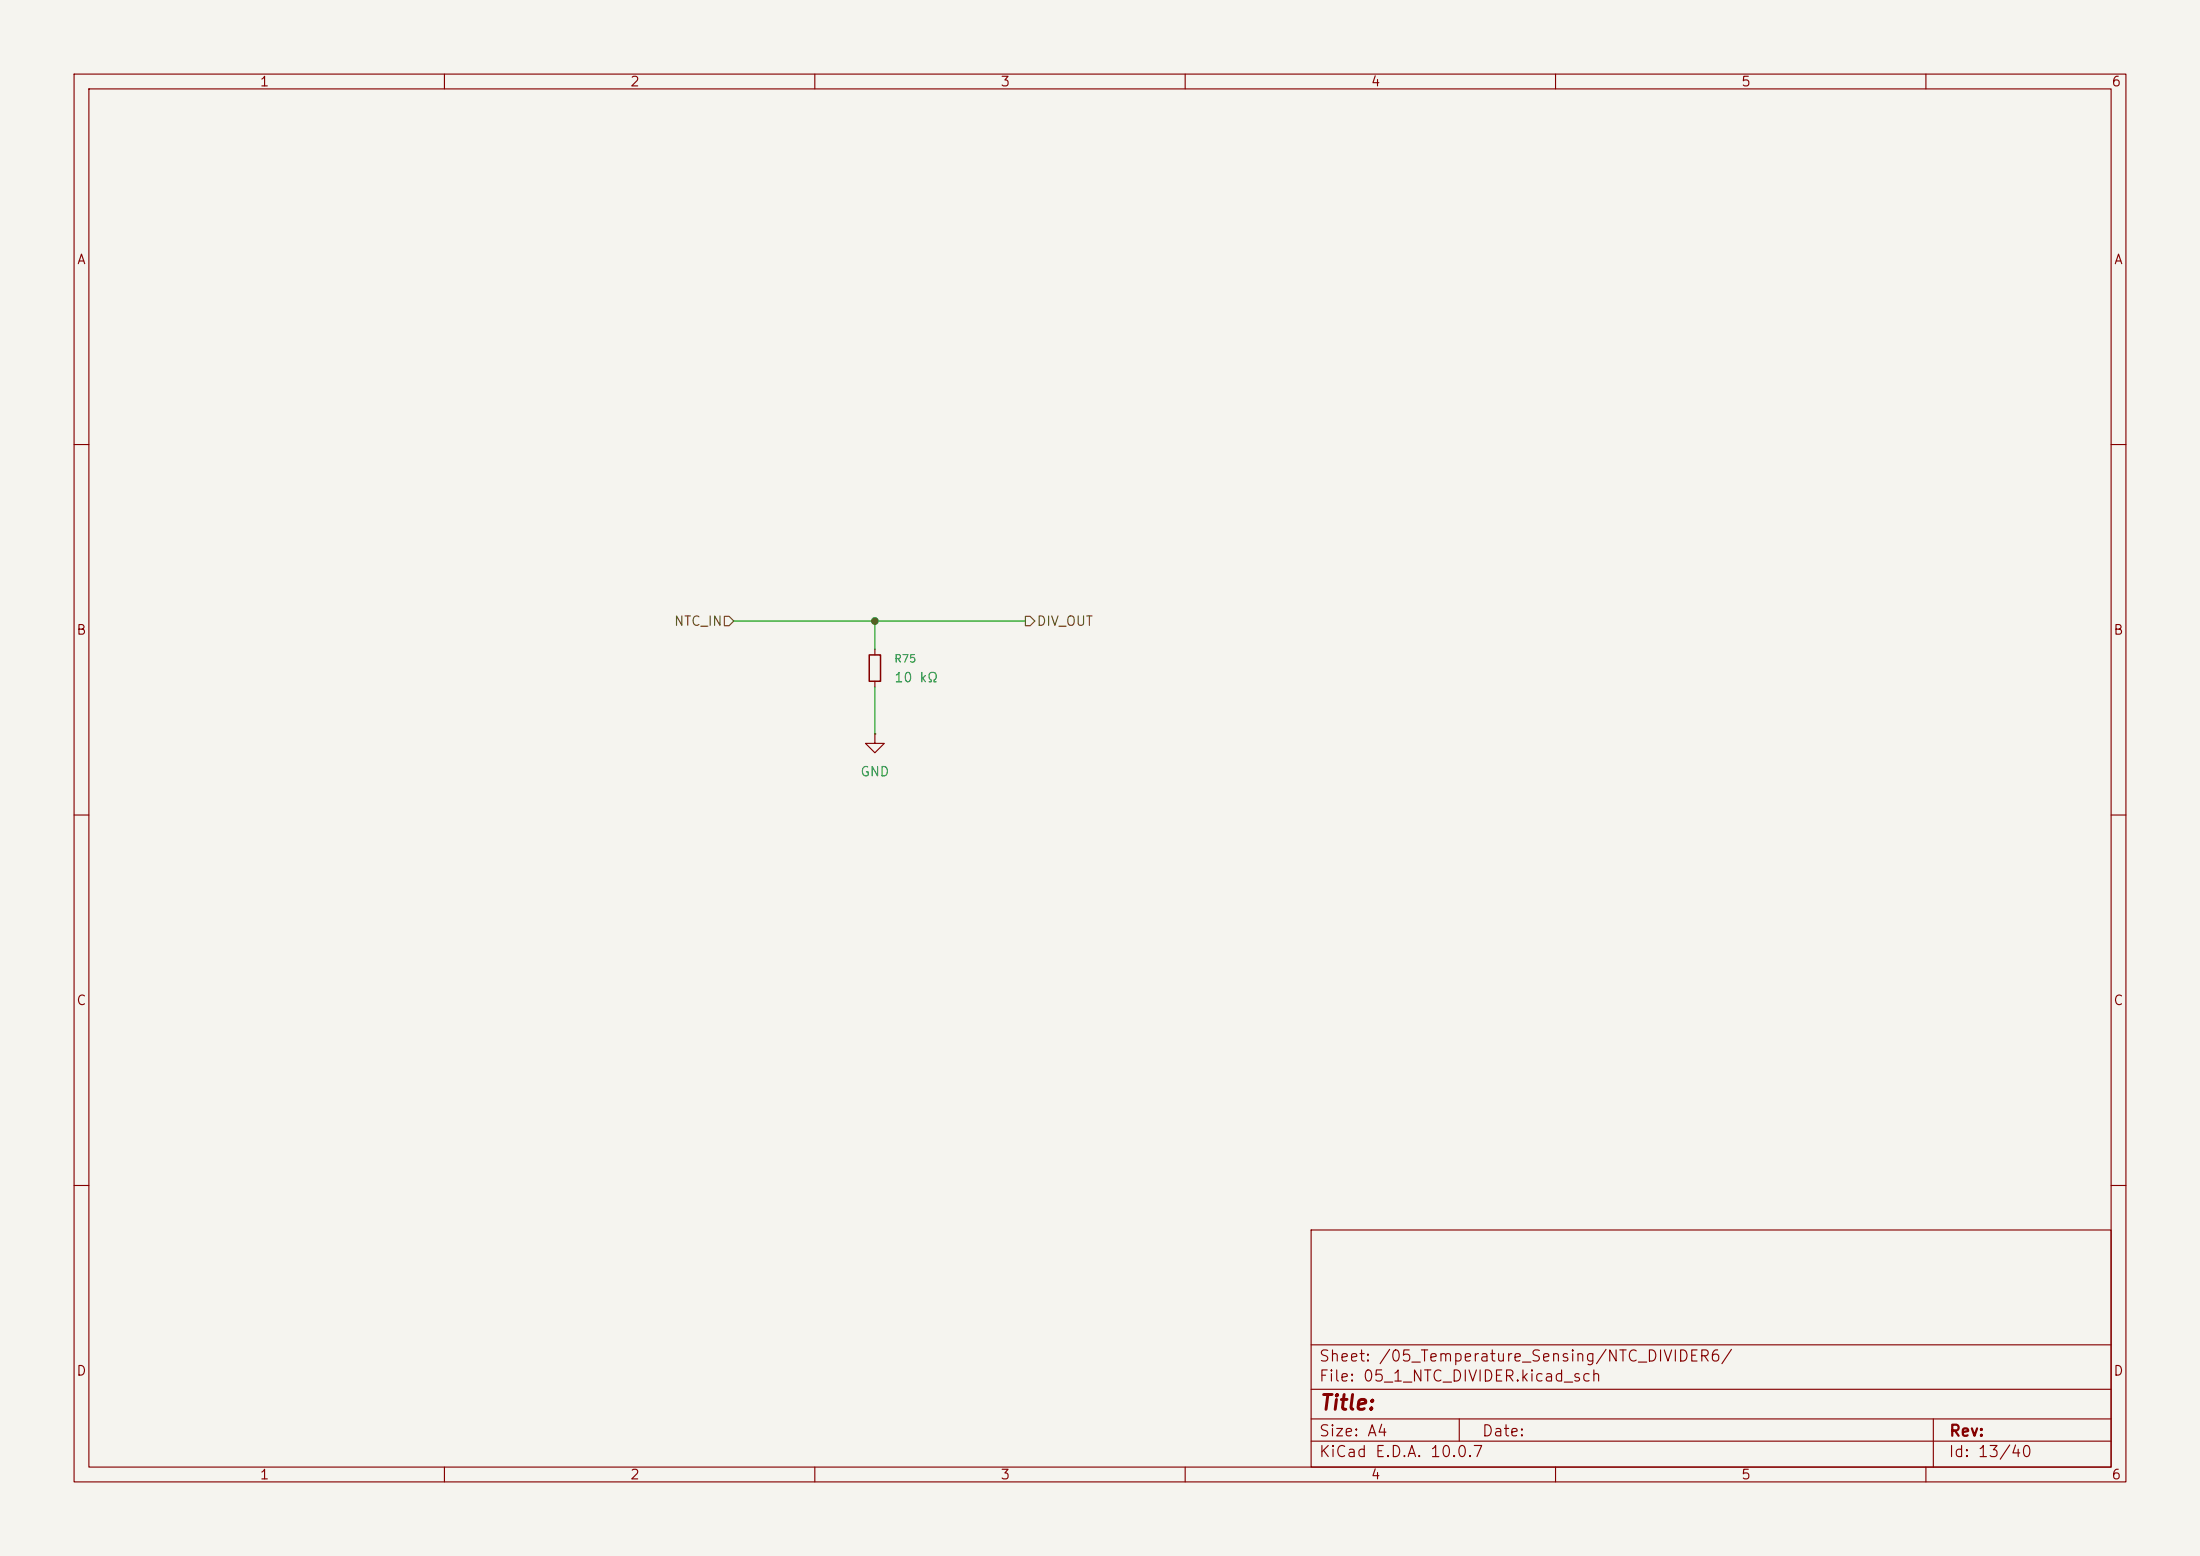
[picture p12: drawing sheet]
<svg xmlns="http://www.w3.org/2000/svg" width="297mm" height="210mm" viewBox="0 0 297 210" stroke-linecap="round" stroke-linejoin="round" font-family="sans-serif">
<path d="M0 0h297v210h-297z" fill="#f5f4ef" stroke="#f5f4ef" stroke-width=".14"/>
<g fill="none" stroke="#840000" stroke-width=".15">
<path d="M10 10h277v190h-277zM12 12h273v186h-273zM60 10v2M110 10v2M160 10v2M210 10v2M260 10v2M10 60h2M285 60h2M118.1 99.1v1.2h1.3l-1.3 1.3-1.3-1.3h1.3M118.1 99.1h.1M118.1 87.6v.8"/>
<path d="M118.1 91.9v.8M10 110h2M285 110h2M10 160h2M177 166h108v32h-108zM285 160h2M60 198v2M110 198v2M160 198v2M177 194.5h108M177 191.5h108M177 187.5h108"/>
<path d="M177 181.5h108M197 191.5v3M210 198v2M260 198v2M261 191.5v6.5"/>
</g>
<path d="M117.3 88.4h1.6v3.5h-1.6z" fill="none" stroke="#840000" stroke-width=".2"/>
<path d="M97.8 83.2h.6l.7 .6-.7 .7h-.6zM138.4 83.2h.7l.6 .6-.6 .7h-.7z" fill="none" stroke="#725600" stroke-width=".15"/>
<path d="M99.1 83.8h39.3M118.1 83.8v3.8M118.1 92.7v6.4" fill="none" stroke="#009600" stroke-width=".15"/>
<circle cx="118.1" cy="83.8" r=".46" fill="#009600" stroke="#009600" stroke-width=".14"/>
<text font-size="2" fill="#840000" x="178" y="190.8">Title:</text>
<g font-size="1.5" fill="#840000">
<text x="178" y="184.1">Sheet: /05_Temperature_Sensing/NTC_DIVIDER6/</text>
<text x="178" y="186.8">File: 05_1_NTC_DIVIDER.kicad_sch</text>
<text x="178" y="197">KiCad E.D.A. 10.0.7</text>
<text x="178" y="194.2">Size: A4</text>
<text x="200" y="194.2">Date:</text>
<text x="263" y="197">Id: 13/40</text>
<text x="263" y="194.2">Rev:</text>
</g>
<g font-size="1.3" fill="#840000">
<text x="35" y="12">1</text>
<text x="85" y="12">2</text>
<text x="135" y="12">3</text>
<text x="185" y="12">4</text>
<text x="235" y="12">5</text>
<text x="285" y="12">6</text>
<text x="10.3" y="36">A</text>
<text x="285.3" y="36">A</text>
<text x="10.2" y="86">B</text>
<text x="285.2" y="86">B</text>
<text x="10.2" y="136">C</text>
<text x="285.2" y="136">C</text>
<text x="10.2" y="186">D</text>
<text x="285.2" y="186">D</text>
<text x="35" y="200">1</text>
<text x="85" y="200">2</text>
<text x="135" y="200">3</text>
<text x="185" y="200">4</text>
<text x="235" y="200">5</text>
<text x="285" y="200">6</text>
</g>
<g font-size="1.3" fill="#725600">
<text x="90.9" y="84.8">NTC_IN</text>
<text x="139.9" y="84.8">DIV_OUT</text>
</g>
<g font-size="1.3" fill="#006464">
<text x="120.6" y="92.4">10 kΩ</text>
<text x="116" y="105.1">GND</text>
</g>
<text font-size="1" fill="#006464" x="120.6" y="89.7">R75</text>
</svg>
